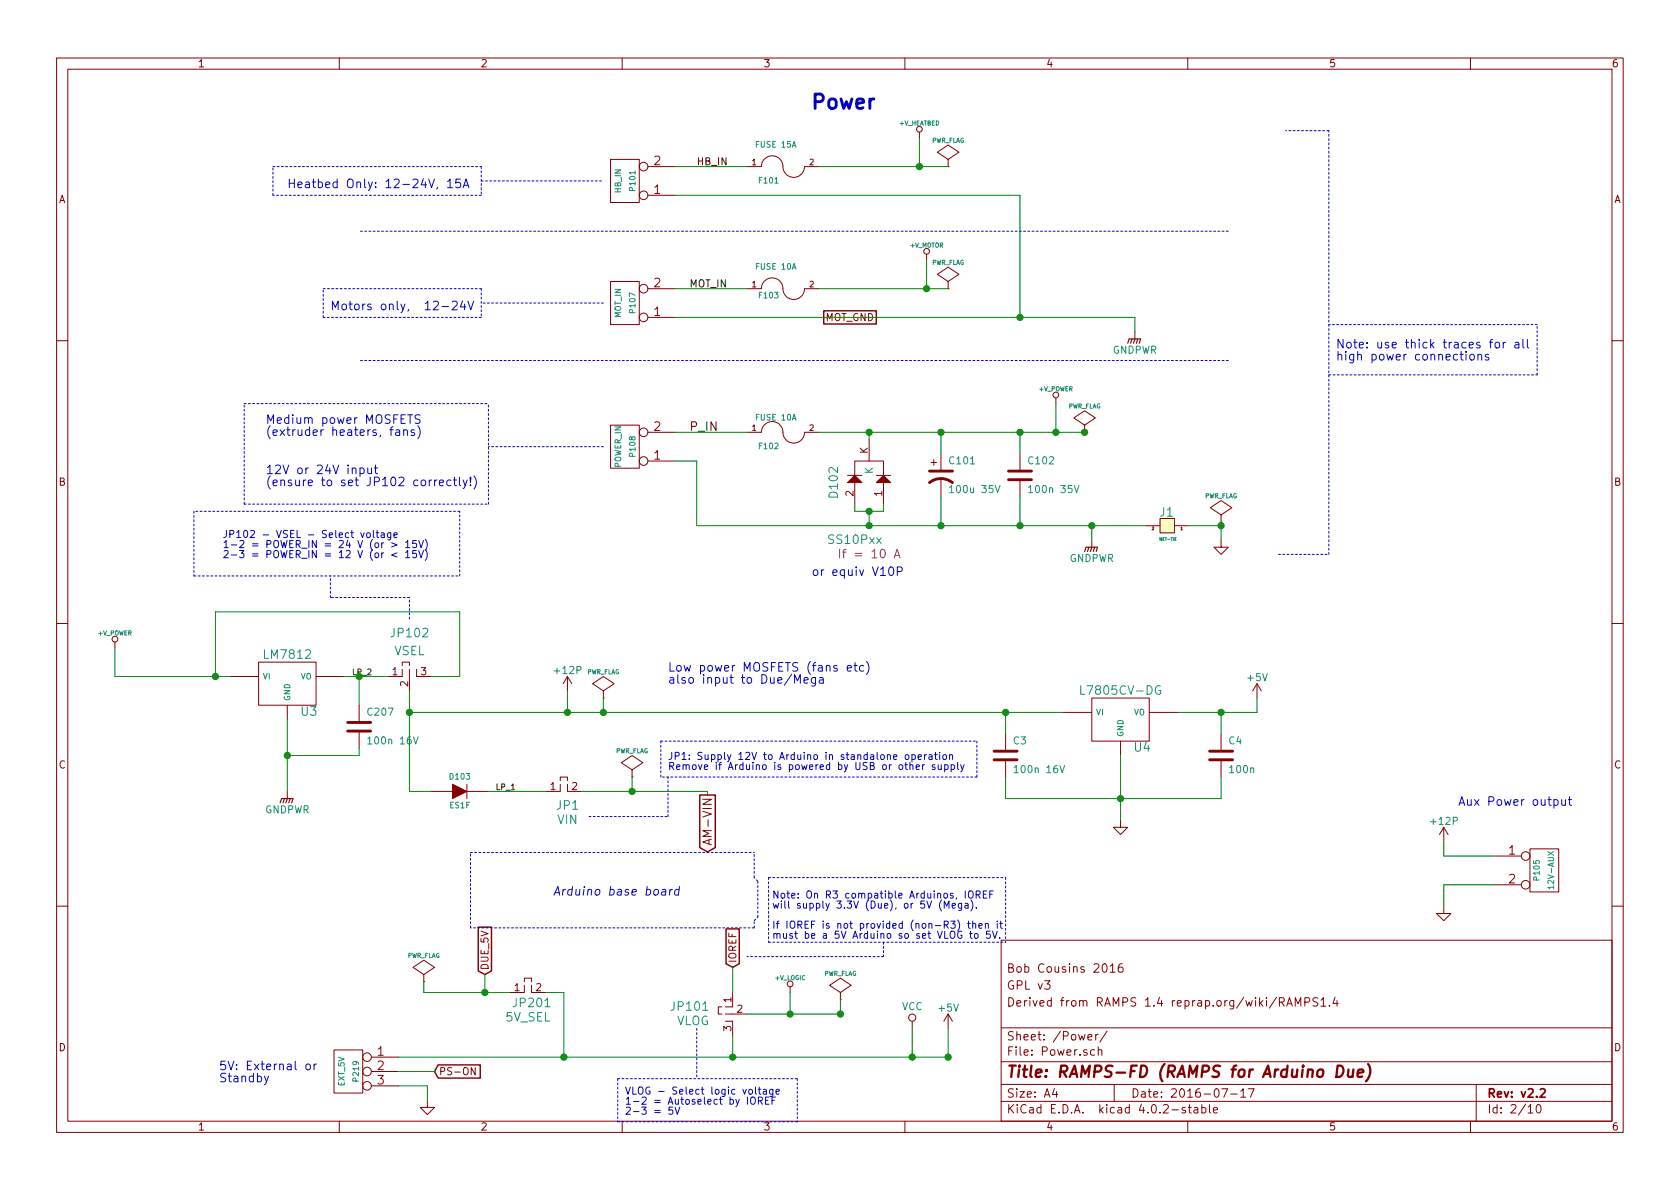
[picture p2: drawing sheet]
EESchema Schematic File Version 2
LIBS:RAMPS-FD-rescue
LIBS:power
LIBS:device
LIBS:transistors
LIBS:conn
LIBS:linear
LIBS:regul
LIBS:74xx
LIBS:cmos4000
LIBS:adc-dac
LIBS:memory
LIBS:xilinx
LIBS:microcontrollers
LIBS:dsp
LIBS:microchip
LIBS:analog_switches
LIBS:motorola
LIBS:texas
LIBS:intel
LIBS:audio
LIBS:interface
LIBS:digital-audio
LIBS:philips
LIBS:display
LIBS:cypress
LIBS:siliconi
LIBS:opto
LIBS:atmel
LIBS:contrib
LIBS:valves
LIBS:RMC
LIBS:RAMPS-FD-cache
EELAYER 25 0
EELAYER END
$Descr A4 11693 8268
encoding utf-8
Sheet 2 10
Title "RAMPS-FD (RAMPS for Arduino Due)"
Date "2016-07-17"
Rev "v2.2"
Comp ""
Comment1 "Derived from RAMPS 1.4 reprap.org/wiki/RAMPS1.4"
Comment2 "GPL v3"
Comment3 "Bob Cousins 2016"
Comment4 ""
$EndDescr
Text Notes 1550 3875 0    50   ~ 0
JP102 - VSEL - Select voltage\n1-2 = POWER_IN = 24 V (or > 15V)\n2-3 = POWER_IN = 12 V (or < 15V)
$Comp
L PWR_FLAG #FLG010
U 1 1
P 4200 4850
F 0 "#FLG010" H 4200 4945 30  0001 C CNN
F 1 "PWR_FLAG" H 4200 5030 30  0000 C CNN
F 2 "" H 4200 4850 60  0001 C CNN
F 3 "" H 4200 4850 60  0001 C CNN
	1    4200 4850
	1    0    0    -1  
$EndComp
$Comp
L +12P #PWR011
U 1 1
P 3950 4800
F 0 "#PWR011" H 3950 4650 50  0001 C CNN
F 1 "+12P" H 3950 4940 50  0000 C CNN
F 2 "" H 3950 4800 50  0000 C CNN
F 3 "" H 3950 4800 50  0000 C CNN
	1    3950 4800
	1    0    0    -1  
$EndComp
$Comp
L JUMP_MINI_3 JP102
U 1 1
P 2850 4700
F 0 "JP102" H 2850 5000 60  0000 C CNN
F 1 "VSEL" H 2850 4875 60  0000 C CNN
F 2 "w_pin_strip:pin_strip_3" H 2850 4700 60  0001 C CNN
F 3 "" H 2850 4700 60  0001 C CNN
	1    2850 4700
	1    0    0    -1  
$EndComp
Text Notes 4650 4750 0    60   ~ 0
Low power MOSFETS (fans etc)\nalso input to Due/Mega
Text GLabel 5100 6725 1    50   Input ~ 0
IOREF
Text Notes 10150 5600 0    60   ~ 0
Aux Power output
Text GLabel 4925 5525 3    60   Output ~ 0
AM-VIN
$Comp
L JUMP_MINI JP1
U 1 1
P 3950 5500
F 0 "JP1" H 3950 5400 60  0000 C CNN
F 1 "VIN" H 3950 5300 60  0000 C CNN
F 2 "Pin_Headers:Pin_Header_Straight_1x02" H 3950 5500 60  0001 C CNN
F 3 "" H 3950 5500 60  0001 C CNN
	1    3950 5500
	1    0    0    -1  
$EndComp
$Comp
L VCC #PWR012
U 1 1
P 6350 7150
F 0 "#PWR012" H 6350 7000 50  0001 C CNN
F 1 "VCC" H 6350 7300 50  0000 C CNN
F 2 "" H 6350 7150 50  0000 C CNN
F 3 "" H 6350 7150 50  0000 C CNN
	1    6350 7150
	1    0    0    -1  
$EndComp
Text Notes 4350 7750 0    50   ~ 0
VLOG - Select logic voltage\n1-2 = Autoselect by IOREF\n2-3 = 5V
$Comp
L PWR_FLAG #FLG013
U 1 1
P 8500 3625
F 0 "#FLG013" H 8500 3720 30  0001 C CNN
F 1 "PWR_FLAG" H 8500 3805 30  0000 C CNN
F 2 "" H 8500 3625 60  0001 C CNN
F 3 "" H 8500 3625 60  0001 C CNN
	1    8500 3625
	1    0    0    -1  
$EndComp
$Comp
L GND #PWR015
U 1 1
P 8500 3750
AR Path="/51AE537B" Ref="#PWR015"  Part="1" 
AR Path="/5239FE5C/51AE537B" Ref="#PWR014"  Part="1" 
F 0 "#PWR014" H 8500 3750 30  0001 C CNN
F 1 "GND" H 8500 3680 30  0001 C CNN
F 2 "" H 8500 3750 60  0001 C CNN
F 3 "" H 8500 3750 60  0001 C CNN
	1    8500 3750
	1    0    0    -1  
$EndComp
$Comp
L GNDPWR #PWR015
U 1 1
P 7900 2300
F 0 "#PWR015" H 7900 2100 50  0001 C CNN
F 1 "GNDPWR" H 7900 2170 50  0000 C CNN
F 2 "" H 7900 2250 50  0000 C CNN
F 3 "" H 7900 2250 50  0000 C CNN
	1    7900 2300
	1    0    0    -1  
$EndComp
$Comp
L CONN_2 P108
U 1 1
P 4350 3100
F 0 "P108" V 4300 3100 40  0000 C CNN
F 1 "POWER_IN" V 4400 3100 40  0000 C CNN
F 2 "w_conn_screw:mstba_2,5%2f2-g-5,08" H 4350 3100 60  0001 C CNN
F 3 "" H 4350 3100 60  0001 C CNN
	1    4350 3100
	-1   0    0    1   
$EndComp
$Comp
L CONN_2 P101
U 1 1
P 4350 1250
F 0 "P101" V 4300 1250 40  0000 C CNN
F 1 "HB_IN" V 4400 1250 40  0000 C CNN
F 2 "w_conn_screw:mstba_2,5%2f2-g-5,08" H 4350 1250 60  0001 C CNN
F 3 "" H 4350 1250 60  0001 C CNN
	1    4350 1250
	-1   0    0    1   
$EndComp
Text Label 4800 2000 0    50   ~ 0
MOT_IN
Text Label 4850 1150 0    50   ~ 0
HB_IN
$Comp
L GNDPWR #PWR016
U 1 1
P 7600 3750
F 0 "#PWR016" H 7600 3550 50  0001 C CNN
F 1 "GNDPWR" H 7600 3620 50  0000 C CNN
F 2 "" H 7600 3700 50  0000 C CNN
F 3 "" H 7600 3700 50  0000 C CNN
	1    7600 3750
	1    0    0    -1  
$EndComp
Text GLabel 6100 2200 0    50   UnSpc ~ 0
MOT_GND
$Comp
L PWR_FLAG #FLG017
U 1 1
P 5850 6950
F 0 "#FLG017" H 5850 7045 30  0001 C CNN
F 1 "PWR_FLAG" H 5850 7130 30  0000 C CNN
F 2 "" H 5850 6950 60  0001 C CNN
F 3 "" H 5850 6950 60  0001 C CNN
	1    5850 6950
	1    0    0    -1  
$EndComp
$Comp
L PWR_FLAG #FLG018
U 1 1
P 4400 5400
F 0 "#FLG018" H 4400 5495 30  0001 C CNN
F 1 "PWR_FLAG" H 4400 5580 30  0000 C CNN
F 2 "" H 4400 5400 60  0001 C CNN
F 3 "" H 4400 5400 60  0001 C CNN
	1    4400 5400
	1    0    0    -1  
$EndComp
Text GLabel 3025 7450 2    50   Input ~ 0
PS-ON
Text Notes 1850 3025 0    60   ~ 0
Medium power MOSFETS \n(extruder heaters, fans)
Text Notes 2000 1300 0    60   ~ 0
Heatbed Only: 12-24V, 15A
Text Notes 2300 2150 0    60   ~ 0
Motors only,  12-24V
$Comp
L JUMP_MINI_3 JP101
U 1 1
P 5100 7050
F 0 "JP101" V 5050 7350 60  0000 C CNN
F 1 "VLOG" V 5150 7325 60  0000 C CNN
F 2 "w_pin_strip:pin_strip_3" H 5100 7050 60  0001 C CNN
F 3 "" H 5100 7050 60  0001 C CNN
	1    5100 7050
	0    -1   1    0   
$EndComp
$Comp
L +V_LOGIC #PWR019
U 1 1
P 5500 6900
F 0 "#PWR019" H 5500 6870 30  0001 C CNN
F 1 "+V_LOGIC" H 5500 7000 30  0000 C CNN
F 2 "" H 5500 6900 60  0001 C CNN
F 3 "" H 5500 6900 60  0001 C CNN
	1    5500 6900
	1    0    0    -1  
$EndComp
Text Label 4800 3000 0    60   ~ 0
P_IN
$Comp
L FUSE F103
U 1 1
P 5450 2000
F 0 "F103" H 5350 1950 40  0000 C CNN
F 1 "FUSE 10A" H 5400 2150 40  0000 C CNN
F 2 "rmc:FUSE-MINI-AUTO" H 5450 2000 60  0001 C CNN
F 3 "" H 5450 2000 60  0001 C CNN
	1    5450 2000
	1    0    0    -1  
$EndComp
$Comp
L PWR_FLAG #FLG020
U 1 1
P 6600 2000
F 0 "#FLG020" H 6600 2095 30  0001 C CNN
F 1 "PWR_FLAG" H 6600 2180 30  0000 C CNN
F 2 "" H 6600 2000 60  0001 C CNN
F 3 "" H 6600 2000 60  0001 C CNN
	1    6600 2000
	1    0    0    -1  
$EndComp
$Comp
L +V_MOTOR #PWR021
U 1 1
P 6450 1800
F 0 "#PWR021" H 6450 1770 30  0001 C CNN
F 1 "+V_MOTOR" H 6450 1900 30  0000 C CNN
F 2 "" H 6450 1800 60  0001 C CNN
F 3 "" H 6450 1800 60  0001 C CNN
	1    6450 1800
	1    0    0    -1  
$EndComp
$Comp
L +V_HEATBED #PWR022
U 1 1
P 6400 950
F 0 "#PWR022" H 6400 920 30  0001 C CNN
F 1 "+V_HEATBED" H 6400 1050 30  0000 C CNN
F 2 "" H 6400 950 60  0001 C CNN
F 3 "" H 6400 950 60  0001 C CNN
	1    6400 950 
	1    0    0    -1  
$EndComp
$Comp
L +V_POWER #PWR023
U 1 1
P 7350 2800
F 0 "#PWR023" H 7350 2770 30  0001 C CNN
F 1 "+V_POWER" H 7350 2900 30  0000 C CNN
F 2 "" H 7350 2800 60  0001 C CNN
F 3 "" H 7350 2800 60  0001 C CNN
	1    7350 2800
	1    0    0    -1  
$EndComp
$Comp
L CONN_2 P107
U 1 1
P 4350 2100
F 0 "P107" V 4300 2100 40  0000 C CNN
F 1 "MOT_IN" V 4400 2100 40  0000 C CNN
F 2 "w_conn_screw:mstba_2,5%2f2-g-5,08" H 4350 2100 60  0001 C CNN
F 3 "" H 4350 2100 60  0001 C CNN
	1    4350 2100
	-1   0    0    1   
$EndComp
$Comp
L CONN_2 P105
U 1 1
P 10750 6050
F 0 "P105" V 10700 6050 40  0000 C CNN
F 1 "12V-AUX" V 10800 6050 40  0000 C CNN
F 2 "rmc:CONN_KK_2.54_2W" H 10750 6050 60  0001 C CNN
F 3 "" H 10750 6050 60  0001 C CNN
	1    10750 6050
	1    0    0    -1  
$EndComp
$Comp
L PWR_FLAG #FLG024
U 1 1
P 6600 1150
F 0 "#FLG024" H 6600 1245 30  0001 C CNN
F 1 "PWR_FLAG" H 6600 1330 30  0000 C CNN
F 2 "" H 6600 1150 60  0001 C CNN
F 3 "" H 6600 1150 60  0001 C CNN
	1    6600 1150
	1    0    0    -1  
$EndComp
$Comp
L PWR_FLAG #FLG025
U 1 1
P 7550 3000
F 0 "#FLG025" H 7550 3095 30  0001 C CNN
F 1 "PWR_FLAG" H 7550 3180 30  0000 C CNN
F 2 "" H 7550 3000 60  0001 C CNN
F 3 "" H 7550 3000 60  0001 C CNN
	1    7550 3000
	1    0    0    -1  
$EndComp
Text Notes 5650 750  0    100  ~ 20
Power
$Comp
L C C102
U 1 1
P 7100 3300
AR Path="/50FC27BF" Ref="C102"  Part="1" 
AR Path="/5239FE5C/50FC27BF" Ref="C102"  Part="1" 
F 0 "C102" H 7150 3400 50  0000 L CNN
F 1 "100n 35V" H 7150 3200 50  0000 L CNN
F 2 "Capacitors_SMD:C_0603" H 7100 3300 60  0001 C CNN
F 3 "" H 7100 3300 60  0001 C CNN
	1    7100 3300
	1    0    0    -1  
$EndComp
$Comp
L CP1 C101
U 1 1
P 6550 3300
AR Path="/50FC27BA" Ref="C101"  Part="1" 
AR Path="/5239FE5C/50FC27BA" Ref="C101"  Part="1" 
F 0 "C101" H 6600 3400 50  0000 L CNN
F 1 "100u 35V" H 6600 3200 50  0000 L CNN
F 2 "Capacitors_SMD:c_elec_6.3x7.7" H 6550 3300 60  0001 C CNN
F 3 "" H 6550 3300 60  0001 C CNN
	1    6550 3300
	1    0    0    -1  
$EndComp
$Comp
L DIODE D103
U 1 1
P 3200 5500
F 0 "D103" H 3200 5600 40  0000 C CNN
F 1 "ES1F" H 3200 5400 40  0000 C CNN
F 2 "rmc:DO-214AC" H 3200 5500 60  0001 C CNN
F 3 "" H 3200 5500 60  0001 C CNN
	1    3200 5500
	1    0    0    -1  
$EndComp
$Comp
L FUSE F102
U 1 1
P 5450 3000
F 0 "F102" H 5350 2900 40  0000 C CNN
F 1 "FUSE 10A" H 5400 3100 40  0000 C CNN
F 2 "rmc:FUSE-MINI-AUTO" H 5450 3000 60  0001 C CNN
F 3 "" H 5450 3000 60  0001 C CNN
	1    5450 3000
	1    0    0    -1  
$EndComp
$Comp
L FUSE F101
U 1 1
P 5450 1150
F 0 "F101" H 5350 1050 40  0000 C CNN
F 1 "FUSE 15A" H 5400 1300 40  0000 C CNN
F 2 "rmc:FUSE-MINI-AUTO" H 5450 1150 60  0001 C CNN
F 3 "" H 5450 1150 60  0001 C CNN
	1    5450 1150
	1    0    0    -1  
$EndComp
$Comp
L LM7812 U3
U 1 1
P 2000 4750
F 0 "U3" H 2150 4554 60  0000 C CNN
F 1 "LM7812" H 2000 4950 60  0000 C CNN
F 2 "discret:LM78XXV" H 2000 4750 60  0001 C CNN
F 3 "~" H 2000 4750 60  0000 C CNN
	1    2000 4750
	1    0    0    -1  
$EndComp
$Comp
L +V_POWER #PWR026
U 1 1
P 800 4500
F 0 "#PWR026" H 800 4470 30  0001 C CNN
F 1 "+V_POWER" H 800 4600 30  0000 C CNN
F 2 "" H 800 4500 60  0001 C CNN
F 3 "" H 800 4500 60  0001 C CNN
	1    800  4500
	1    0    0    -1  
$EndComp
Text Notes 4650 5350 0    50   ~ 0
JP1: Supply 12V to Arduino in standalone operation\nRemove if Arduino is powered by USB or other supply
$Comp
L C C207
U 1 1
P 2500 5050
AR Path="/523F9247" Ref="C207"  Part="1" 
AR Path="/5239FE5C/523F9247" Ref="C207"  Part="1" 
F 0 "C207" H 2550 5150 50  0000 L CNN
F 1 "100n 16V" H 2550 4950 50  0000 L CNN
F 2 "Capacitors_SMD:C_0603" H 2500 5050 60  0001 C CNN
F 3 "" H 2500 5050 60  0001 C CNN
	1    2500 5050
	1    0    0    -1  
$EndComp
Text Label 3450 5500 0    40   ~ 0
LP_1
Text Label 2450 4700 0    40   ~ 0
LP_2
$Comp
L +12P #PWR027
U 1 1
P 10050 5850
F 0 "#PWR027" H 10050 5700 50  0001 C CNN
F 1 "+12P" H 10050 5990 50  0000 C CNN
F 2 "" H 10050 5850 50  0000 C CNN
F 3 "" H 10050 5850 50  0000 C CNN
	1    10050 5850
	1    0    0    -1  
$EndComp
Text Notes 9300 2500 0    60   ~ 0
Note: use thick traces for all\nhigh power connections
Text Notes 1850 3375 0    60   ~ 0
12V or 24V input \n(ensure to set JP102 correctly!)
Text GLabel 3375 6775 1    50   Input ~ 0
DUE_5V
$Comp
L +5V #PWR028
U 1 1
P 6600 7150
F 0 "#PWR028" H 6600 7000 50  0001 C CNN
F 1 "+5V" H 6600 7290 50  0000 C CNN
F 2 "" H 6600 7150 50  0000 C CNN
F 3 "" H 6600 7150 50  0000 C CNN
	1    6600 7150
	1    0    0    -1  
$EndComp
$Comp
L CONN_3 P219
U 1 1
P 2425 7450
F 0 "P219" V 2375 7450 40  0000 C CNN
F 1 "EXT_5V" V 2475 7450 40  0000 C CNN
F 2 "rmc:CONN_KK_2.54_3W" H 2425 7450 60  0001 C CNN
F 3 "" H 2425 7450 60  0001 C CNN
	1    2425 7450
	-1   0    0    -1  
$EndComp
$Comp
L GND #PWR031
U 1 1
P 2975 7650
AR Path="/52C458DB" Ref="#PWR031"  Part="1" 
AR Path="/5239FE5C/52C458DB" Ref="#PWR029"  Part="1" 
F 0 "#PWR029" H 2975 7650 30  0001 C CNN
F 1 "GND" H 2975 7580 30  0001 C CNN
F 2 "" H 2975 7650 60  0001 C CNN
F 3 "" H 2975 7650 60  0001 C CNN
	1    2975 7650
	1    0    0    -1  
$EndComp
$Comp
L JUMP_MINI JP201
U 1 1
P 3700 6900
F 0 "JP201" H 3700 6825 60  0000 C CNN
F 1 "5V_SEL" H 3675 6725 60  0000 C CNN
F 2 "w_pin_strip:pin_strip_2" H 3700 6900 60  0001 C CNN
F 3 "~" H 3700 6900 60  0000 C CNN
	1    3700 6900
	1    0    0    -1  
$EndComp
$Comp
L PWR_FLAG #FLG030
U 1 1
P 2950 6825
F 0 "#FLG030" H 2950 6920 30  0001 C CNN
F 1 "PWR_FLAG" H 2950 7005 30  0000 C CNN
F 2 "" H 2950 6825 60  0001 C CNN
F 3 "" H 2950 6825 60  0001 C CNN
	1    2950 6825
	1    0    0    -1  
$EndComp
Text Notes 1525 7525 0    60   ~ 0
5V: External or \nStandby
$Comp
L DIODE_DUAL_ANODE D102
U 1 1
P 6100 3350
F 0 "D102" H 6100 3050 60  0000 C CNN
F 1 "SS10Pxx" V 6500 3200 60  0000 C CNN
F 2 "rmc:TO277A_RMC" H 6100 3350 60  0001 C CNN
F 3 "" H 6100 3350 60  0000 C CNN
F 4 "If = 10 A" V 6600 3300 60  0000 C CNN "Note"
	1    6100 3350
	0    1    1    0   
$EndComp
Text Notes 5650 4000 0    60   ~ 0
or equiv V10P
$Comp
L LM7812 U4
U 1 1
P 7800 5000
F 0 "U4" H 7950 4804 60  0000 C CNN
F 1 "L7805CV-DG" H 7800 5200 60  0000 C CNN
F 2 "discret:LM78XXV" H 7800 5000 60  0001 C CNN
F 3 "~" H 7800 5000 60  0000 C CNN
	1    7800 5000
	1    0    0    -1  
$EndComp
$Comp
L C C3
U 1 1
P 7000 5250
AR Path="/571CC57E" Ref="C3"  Part="1" 
AR Path="/5239FE5C/571CC57E" Ref="C3"  Part="1" 
F 0 "C3" H 7050 5350 50  0000 L CNN
F 1 "100n 16V" H 7050 5150 50  0000 L CNN
F 2 "Capacitors_SMD:C_0603" H 7000 5250 60  0001 C CNN
F 3 "" H 7000 5250 60  0001 C CNN
	1    7000 5250
	1    0    0    -1  
$EndComp
$Comp
L C C4
U 1 1
P 8500 5250
AR Path="/571CC584" Ref="C4"  Part="1" 
AR Path="/5239FE5C/571CC584" Ref="C4"  Part="1" 
F 0 "C4" H 8550 5350 50  0000 L CNN
F 1 "100n" H 8550 5150 50  0000 L CNN
F 2 "Capacitors_SMD:C_0603" H 8500 5250 60  0001 C CNN
F 3 "" H 8500 5250 60  0001 C CNN
	1    8500 5250
	1    0    0    -1  
$EndComp
$Comp
L +5V #PWR031
U 1 1
P 8750 4850
F 0 "#PWR031" H 8750 4700 50  0001 C CNN
F 1 "+5V" H 8750 4990 50  0000 C CNN
F 2 "" H 8750 4850 50  0000 C CNN
F 3 "" H 8750 4850 50  0000 C CNN
	1    8750 4850
	1    0    0    -1  
$EndComp
$Comp
L GND #PWR035
U 1 1
P 7800 5700
AR Path="/571CC7AA" Ref="#PWR035"  Part="1" 
AR Path="/5239FE5C/571CC7AA" Ref="#PWR032"  Part="1" 
F 0 "#PWR032" H 7800 5700 30  0001 C CNN
F 1 "GND" H 7800 5630 30  0001 C CNN
F 2 "" H 7800 5700 60  0001 C CNN
F 3 "" H 7800 5700 60  0001 C CNN
	1    7800 5700
	1    0    0    -1  
$EndComp
$Comp
L NET-TIE J1
U 1 1
P 8175 3650
F 0 "J1" H 8120 3740 60  0000 C CNN
F 1 "NET-TIE" H 8130 3555 20  0000 C CNN
F 2 "rmc:TIE-1MM" H 8085 3385 60  0001 C CNN
F 3 "" H 8175 3650 60  0000 C CNN
F 4 "Copper jumper block" H 8195 3270 60  0001 C CNN "Description"
	1    8175 3650
	1    0    0    -1  
$EndComp
$Comp
L GND #PWR033
U 1 1
P 10050 6300
F 0 "#PWR033" H 10050 6300 30  0001 C CNN
F 1 "GND" H 10050 6230 30  0001 C CNN
F 2 "" H 10050 6300 60  0001 C CNN
F 3 "" H 10050 6300 60  0001 C CNN
	1    10050 6300
	1    0    0    -1  
$EndComp
$Comp
L GNDPWR #PWR034
U 1 1
P 2000 5500
F 0 "#PWR034" H 2000 5300 50  0001 C CNN
F 1 "GNDPWR" H 2000 5370 50  0000 C CNN
F 2 "" H 2000 5450 50  0000 C CNN
F 3 "" H 2000 5450 50  0000 C CNN
	1    2000 5500
	1    0    0    -1  
$EndComp
Connection ~ 2850 4950
Connection ~ 3950 4950
Wire Wire Line
	2850 4950 7400 4950
Wire Wire Line
	2400 4700 2700 4700
Wire Wire Line
	2000 5000 2000 5500
Wire Wire Line
	10050 5850 10050 5950
Wire Wire Line
	4050 5500 4925 5500
Wire Notes Line
	8550 2500 2500 2500
Connection ~ 5850 7050
Wire Wire Line
	5200 7050 5850 7050
Wire Wire Line
	5100 6900 5100 6725
Wire Wire Line
	6350 7350 6350 7150
Connection ~ 7100 3650
Wire Wire Line
	7600 3650 7600 3750
Wire Wire Line
	4850 3650 7975 3650
Wire Wire Line
	4700 2200 7900 2200
Wire Wire Line
	8500 3625 8500 3750
Wire Wire Line
	7900 2200 7900 2300
Wire Wire Line
	7100 1350 7100 2200
Wire Wire Line
	4700 1150 5200 1150
Connection ~ 7550 3000
Wire Wire Line
	5700 3000 7550 3000
Connection ~ 5500 7050
Wire Notes Line
	4200 3100 3400 3100
Wire Notes Line
	4200 2100 3350 2100
Wire Wire Line
	5500 7050 5500 6900
Wire Wire Line
	10050 5950 10400 5950
Wire Wire Line
	5200 2000 4700 2000
Wire Wire Line
	6450 1800 6450 2000
Wire Wire Line
	6050 3000 6050 3050
Wire Wire Line
	7100 3650 7100 3450
Connection ~ 6550 3000
Wire Wire Line
	7100 3000 7100 3150
Connection ~ 6050 3000
Wire Wire Line
	4850 3650 4850 3200
Connection ~ 6400 1150
Wire Wire Line
	6400 950  6400 1150
Wire Wire Line
	5700 1150 6600 1150
Wire Wire Line
	5200 3000 4700 3000
Wire Wire Line
	4850 3200 4700 3200
Connection ~ 6050 3650
Wire Wire Line
	10400 6150 10050 6150
Wire Wire Line
	10050 6150 10050 6300
Wire Wire Line
	6050 3550 6050 3650
Wire Wire Line
	6550 3000 6550 3150
Wire Wire Line
	6550 3650 6550 3450
Connection ~ 6550 3650
Connection ~ 7100 3000
Wire Wire Line
	7350 2800 7350 3000
Connection ~ 6450 2000
Wire Wire Line
	5700 2000 6600 2000
Wire Notes Line
	3350 1250 4200 1250
Wire Wire Line
	3800 5500 3400 5500
Connection ~ 7350 3000
Wire Wire Line
	4700 1350 7100 1350
Connection ~ 7100 2200
Wire Wire Line
	5100 7350 5100 7200
Wire Wire Line
	2775 7350 6600 7350
Wire Wire Line
	5850 7050 5850 6950
Wire Notes Line
	8550 1600 2500 1600
Wire Wire Line
	4400 5400 4400 5500
Connection ~ 4400 5500
Wire Wire Line
	800  4700 1600 4700
Wire Wire Line
	2850 5500 3000 5500
Wire Wire Line
	3000 4700 3200 4700
Wire Wire Line
	3200 4700 3200 4250
Wire Wire Line
	3200 4250 1500 4250
Wire Wire Line
	1500 4250 1500 4700
Connection ~ 1500 4700
Wire Wire Line
	3950 4800 3950 4950
Wire Wire Line
	4200 4950 4200 4850
Wire Wire Line
	800  4500 800  4700
Wire Wire Line
	2500 5250 2000 5250
Connection ~ 2000 5250
Wire Wire Line
	2500 4900 2500 4700
Connection ~ 2500 4700
Wire Notes Line
	8900 3850 9250 3850
Wire Notes Line
	9250 3850 9250 900 
Wire Notes Line
	9250 900  8950 900 
Wire Notes Line
	9250 2600 10700 2600
Wire Notes Line
	10700 2600 10700 2250
Wire Notes Line
	10700 2250 9250 2250
Wire Notes Line
	4600 5150 4600 5400
Wire Notes Line
	4600 5150 6800 5150
Wire Notes Line
	6800 5150 6800 5400
Wire Notes Line
	4850 7150 4850 7500
Wire Notes Line
	4300 7500 5550 7500
Wire Notes Line
	4300 7500 4300 7800
Wire Notes Line
	5550 7500 5550 7800
Wire Notes Line
	1900 1150 3350 1150
Wire Notes Line
	3350 1150 3350 1350
Wire Notes Line
	3350 1350 1900 1350
Wire Notes Line
	2250 2000 3350 2000
Wire Notes Line
	3350 2000 3350 2200
Wire Notes Line
	3350 2200 2250 2200
Wire Notes Line
	3400 3500 3400 2800
Wire Notes Line
	1700 3500 3400 3500
Wire Wire Line
	2850 4800 2850 5500
Connection ~ 5100 7350
Wire Wire Line
	6600 7350 6600 7150
Connection ~ 6350 7350
Connection ~ 6600 7350
Wire Wire Line
	2975 7550 2975 7650
Wire Wire Line
	2975 7550 2775 7550
Wire Wire Line
	5950 3500 5950 3550
Wire Wire Line
	5950 3550 6150 3550
Wire Wire Line
	6150 3550 6150 3500
Connection ~ 6050 3550
Wire Wire Line
	7000 4950 7000 5100
Connection ~ 7000 4950
Wire Wire Line
	8200 4950 8750 4950
Wire Wire Line
	8750 4950 8750 4850
Wire Wire Line
	8500 5100 8500 4950
Connection ~ 8500 4950
Wire Wire Line
	7800 5250 7800 5700
Wire Wire Line
	7000 5400 7000 5550
Wire Wire Line
	7000 5550 8500 5550
Connection ~ 7800 5550
Wire Wire Line
	8500 5550 8500 5400
Wire Wire Line
	2500 5250 2500 5200
Wire Notes Line
	1350 3550 1350 4000
Wire Notes Line
	1350 4000 3200 4000
Wire Notes Line
	3200 4000 3200 3550
Wire Notes Line
	2850 4300 2850 4150
Wire Notes Line
	2850 4150 2300 4150
Wire Notes Line
	2300 4150 2300 4000
Wire Notes Line
	3200 3550 1350 3550
Wire Notes Line
	1900 1350 1900 1150
Wire Notes Line
	2250 2200 2250 2000
Wire Notes Line
	1700 3500 1700 2800
Wire Notes Line
	1700 2800 3400 2800
Wire Notes Line
	6800 5400 4600 5400
Connection ~ 4200 4950
Wire Wire Line
	8500 3650 8275 3650
Connection ~ 7600 3650
Connection ~ 8500 3650
Wire Notes Line
	3275 5925 5250 5925
Wire Notes Line
	5250 6450 3275 6450
Wire Wire Line
	4925 5500 4925 5525
Text Notes 3850 6225 0    60   Italic 0
Arduino base board
Wire Wire Line
	3375 6775 3375 6900
Wire Wire Line
	2950 6900 3550 6900
Wire Wire Line
	3800 6900 3925 6900
Wire Wire Line
	3925 6900 3925 7350
Connection ~ 3925 7350
Wire Wire Line
	2950 6900 2950 6825
Connection ~ 3375 6900
Wire Notes Line
	3275 6450 3275 5925
Wire Notes Line
	5250 6450 5250 6400
Wire Notes Line
	5250 6400 5275 6375
Wire Notes Line
	5275 6375 5275 6125
Wire Notes Line
	5275 6125 5250 6100
Wire Notes Line
	5250 6100 5250 5925
Wire Notes Line
	4100 5675 4650 5675
Wire Notes Line
	4650 5675 4650 5400
Wire Wire Line
	3025 7450 2775 7450
Wire Notes Line
	5350 6100 5350 6550
Wire Notes Line
	5350 6550 7000 6550
Text Notes 5375 6525 0    50   ~ 0
Note: On R3 compatible Arduinos, IOREF \nwill supply 3.3V (Due), or 5V (Mega).\n\nIf IOREF is not provided (non-R3) then it \nmust be a 5V Arduino so set VLOG to 5V.
Wire Notes Line
	5350 6100 7000 6100
Wire Notes Line
	7000 6100 7000 6550
Wire Notes Line
	5550 7800 4300 7800
Wire Notes Line
	6150 6550 6150 6650
Wire Notes Line
	6150 6650 5200 6650
$EndSCHEMATC
